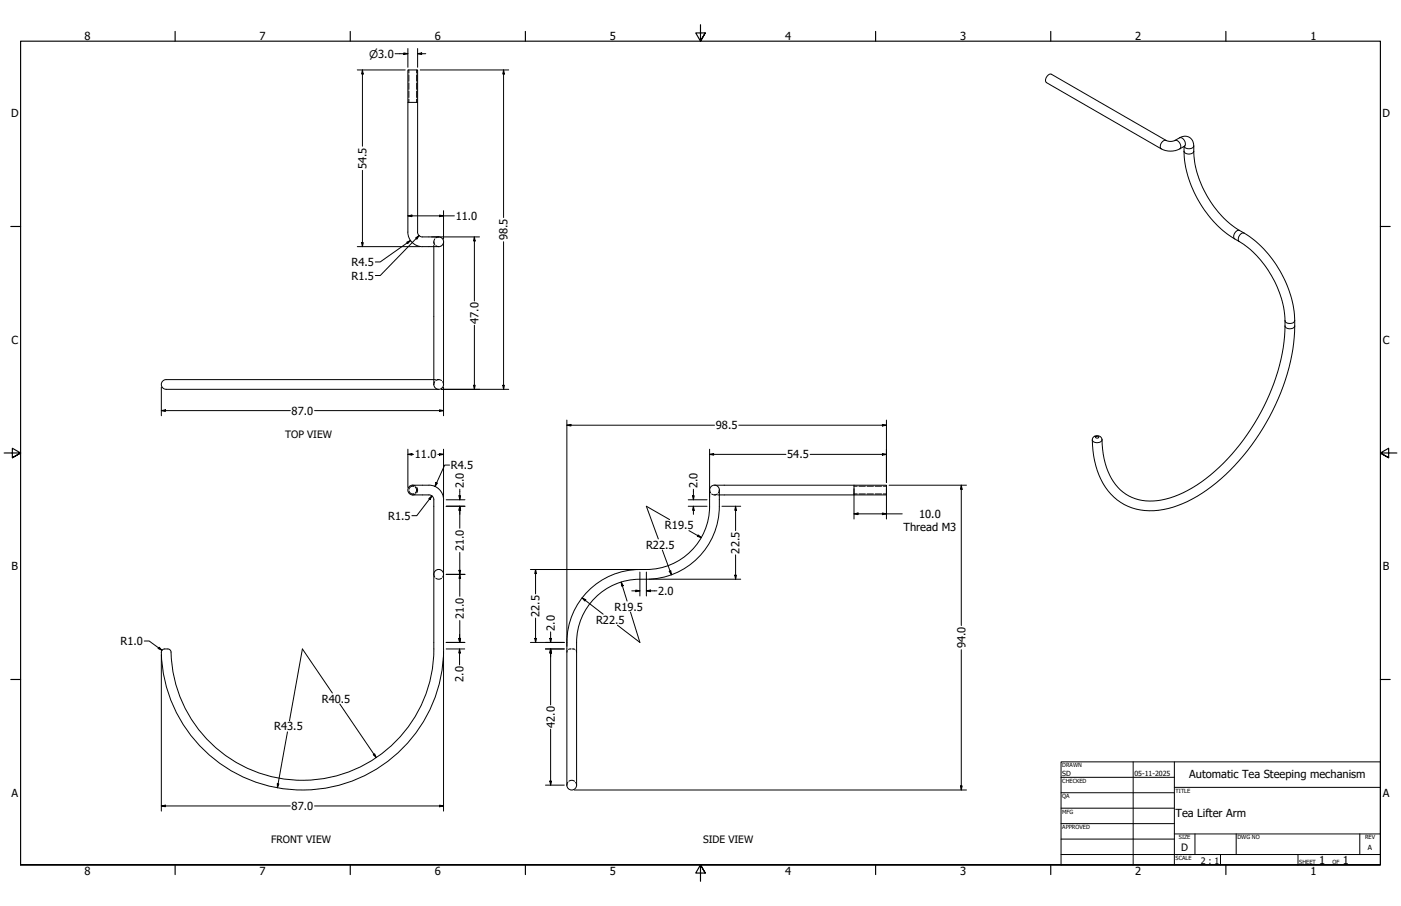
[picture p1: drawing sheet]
<svg xmlns="http://www.w3.org/2000/svg" width="864mm" height="559mm" viewBox="0 0 864 559" stroke-linecap="round" stroke-linejoin="round" font-family="sans-serif">
<!-- layer: Hidden (ANSI) -->
<g fill="none" stroke="#000" stroke-width=".62">
<path d="M267 149v1M267 151v1M268 147l-1 2 1 2M269 152h1M270 146l-1 1M267 234h1M268 235l-1 2M269 235l1-1 2 1M269 234h1M273 235v2M254 299l2 1M256 305h-2"/>
<path d="M257 301v1v2M437 302l1 2M439 305h1h2M440 305h1M442 305h1M443 302v2M267 354l1 2M269 357h1h2M273 354v2M350 401l-1 1M352 400l-2 1M353 400l1 1"/>
<path d="M355 401v1M350 482l-1 2M351 482l1-1 2 1M355 482v2"/>
</g>
<!-- layer: Hidden Narrow (ANSI) -->
<g fill="none" stroke="#000" stroke-width=".62">
<path d="M252 43v2M252 46v4M252 51v4M252 56v4M257 43v2M257 46v4M257 51v4M257 56v4M252 61v2M257 61v2M526 300h2M529 300h4"/>
<path d="M534 300h4M539 300h4M544 300h2M252 303a2.4 2.4 0 0 0 3 2M255 300a2.3 2.3 0 0 0-3 2M256 300v1a2.4 2.4 0 0 1 0 3M526 305h2M529 305h4M534 305h4M539 305h4M544 305h2"/>
</g>
<!-- layer: Visible (ANSI) -->
<path d="M251 43h6v101l2 1 1 1h10a3 3 0 0 1 3 3 3 3 0 0 1-3 3h-10a9 9 0 0 1-9-9zM251 63h6M731 90a14 14 0 0 1-15 2l-71-41a3 3 0 0 1 3-5l71 41a6 6 0 0 0 5 0 8 8 0 0 1 9-2l2 1a21 21 0 0 1 1 10 64 64 0 0 0 34 50 70 70 0 0 1 26 73 137 137 0 0 1-58 87 48 48 0 0 1-43 6 39 39 0 0 1-21-31l-1-10a3 3 0 0 1 3-2 3 3 0 0 1 3 2 40 40 0 0 0 15 34 34 34 0 0 0 33 0 114 114 0 0 0 52-54 101 101 0 0 0 12-63 63 63 0 0 0-33-43 69 69 0 0 1-28-55M273 149v88a3 3 0 0 1-3 3 3 3 0 0 1-3-3v-85M267 234h-165a3 3 0 0 0-3 3 3 3 0 0 0 3 3h168M440 299h106v6h-103M526 299v6M267 354a3 3 0 0 1 3-3 3 3 0 0 1 3 3M273 354v-46a9 9 0 0 0-9-9h-10a3 3 0 0 0-3 3 3 3 0 0 0 3 3h11l2 1v2v88a81 81 0 0 1-78 85 81 81 0 0 1-84-80l-1-1h-3a2 2 0 0 0-2 2M273 354v46a87 87 0 0 1-86 87 87 87 0 0 1-88-85M363 364a48 48 0 0 1 38-13 39 39 0 0 0 36-39v-10a3 3 0 0 1 3-3 3 3 0 0 1 3 3v10a45 45 0 0 1-49 45 39 39 0 0 0-39 39v88a3 3 0 0 1-3 3 3 3 0 0 1-3-3v-88a45 45 0 0 1 14-32z" fill="none" stroke="#000" stroke-width=".62"/>
<!-- layer: Visible Narrow (ANSI) -->
<path d="M719 87a3 3 0 0 0-3 5M724 87a3 3 0 0 1 3 5M727 85a3 3 0 0 1 3 5M730 93a3 3 0 0 0 6 0M736 90a4 4 0 0 1-6 0M764 142a3 3 0 0 0-3 5M767 144a3 3 0 0 0-3 5M792 198a3 3 0 0 0 6 0M792 201a3 3 0 0 0 6 0M675 269h1M675 269a.9 .9 0 0 1 1 0 .9 .9 0 0 1 1 1h-1zM679 271a3 3 0 0 1-6 0" fill="none" stroke="#000" stroke-width=".62"/>
<!-- layer: Border (ANSI) -->
<g fill="none" stroke="#000" stroke-width=".71">
<path d="M108 19v6M216 19v6M324 19v6M432 15v10l-3-5h6l-3 5 3-5M540 19v6M648 19v6M756 19v6M7 140h6M851 140h6M3 279h10l-5-3v6l5-3-5 3M861 279h-10l5-3v6l-5-3 5 3M7 419h6"/>
<path d="M851 419h6M13 533v-508h838v508h-838h838M108 533v6M216 533v6M324 533v6M435 538l-3-5 3 5h-6l3-5v11M540 533v6M648 533v6M756 533v6"/>
</g>
<!-- layer: Title (ANSI) -->
<g fill="none" stroke="#000" stroke-width=".62">
<path d="M654 470h197v63h-197zM654 479h70M698 470v63M724 470v63M654 489h70M654 498h70M724 486h127M654 508h70M654 518h70M724 514h127M737 514v13M762 514v13"/>
<path d="M838 514v13M654 527h197M752 527v6M800 527v6"/>
</g>
<!-- layer: Dimension (ANSI) -->
<g fill="none" stroke="#000" stroke-width=".62">
<path d="M244 33h7M249 33h2l-2 1zM251 30v12M257 33h3v1zM257 33h5M257 30v12M220 43h30M223 43l1 3h-1zM223 43v47M259 43h55M310 43l1 3h-1zM310 43v91"/>
<path d="M223 105v47M251 133h3v1zM251 133h29M271 133h2l-2 1zM273 130v18M220 152h39M223 150h1l-1 2zM251 149l2-1-2 2zM253 148l-19 14h-3M256 147l2-2-1 2zM258 145l-24 25h-3M266 146h30"/>
<path d="M292 146l1 3h-1zM292 146v40M310 149v91M292 201v39M99 239v17M273 239v17M292 238h1l-1 2zM310 238h1l-1 2zM99 253h3v1zM99 253h80M194 253h79M271 253h2l-2 1z"/>
<path d="M272 240h42M349 259v140M546 259v39M251 277v24M271 280h2l-2 1zM273 277v30M349 262h3v1zM349 262h91M437 277v30M455 262h91M544 280h2l-2 1zM544 262h2l-2 1z"/>
<path d="M251 280h3v1zM251 280h4M269 298h1l-2 2zM270 280h3M277 287h-3l-6 13M437 280h3v1zM437 280h47M499 280h47M548 299h48M593 299v3h-1zM593 299v87M264 308l2-2-1 2z"/>
<path d="M266 306l-9 12h-3M275 312h12M275 308h12M283 306h1l-1 2zM283 312l1 3h-1zM283 302v6M283 312v14M424 312h12M424 308h12M427 306h1l-1 2zM427 312l1 3h-1zM427 302v6"/>
<path d="M427 312v5M445 312h12M453 312l1 3h-1zM453 312v15M526 317l3-1v1zM526 317h30M526 301v19M544 316l2 1h-2zM546 301v19M408 339l6 16M413 320l-15-8 8 20M425 327l7 5"/>
<path d="M430 330l2 2-2-1zM275 354h12M283 352h1l-1 2zM283 354l1 3h-1zM283 341v27M327 351h66M330 351l1 3h-1zM330 351v15M383 359l1 2-1 1zM383 359l4 12M394 353v15M398 353v15"/>
<path d="M400 357h57M413 352l1 3zM453 355h1l-1 2zM453 342v15M359 369l2 1-1 1zM359 369l13 10M389 378l5 18-13-10M389 364h5M392 364h2l-2 1zM398 364h3v1zM398 364h7M89 395h3l8 6"/>
<path d="M98 399l2 2-2-1zM275 396h12M283 394h1l-1 2zM283 391v5M283 383v13M327 396h21M330 394h1l-1 2zM330 381v15M339 394h1l-1 2zM339 390v6M99 404v96M273 402v98"/>
<path d="M275 400h11M283 400l1 3h-1zM283 400v10M336 400h12M339 400l1 3h-1zM339 400v35M593 401v86M205 427l-19-27-8 45M209 434l23 33M177 451l-6 35M339 450v34M230 465h1l1 2z"/>
<path d="M99 497h3v1zM99 497h80M171 483l1 1-1 2zM194 497h79M271 497h2l-2 1zM336 484h12M339 482h1l-1 2zM354 487h242M592 485h1v2z"/>
</g>
<g fill="#000">
<path d="M249 33h2l-2 1z" fill-rule="evenodd"/>
<path d="M257 33h3v1z" fill-rule="evenodd"/>
<path d="M223 43l1 3h-1z" fill-rule="evenodd"/>
<path d="M310 43l1 3h-1z" fill-rule="evenodd"/>
<path d="M251 133h3v1z" fill-rule="evenodd"/>
<path d="M271 133h2l-2 1z" fill-rule="evenodd"/>
<path d="M223 150h1l-1 2z" fill-rule="evenodd"/>
<path d="M251 149l2-1-2 2z" fill-rule="evenodd"/>
<path d="M256 147l2-2-1 2z" fill-rule="evenodd"/>
<path d="M292 146l1 3h-1z" fill-rule="evenodd"/>
<path d="M292 238h1l-1 2z" fill-rule="evenodd"/>
<path d="M310 238h1l-1 2z" fill-rule="evenodd"/>
<path d="M99 253h3v1z" fill-rule="evenodd"/>
<path d="M271 253h2l-2 1z" fill-rule="evenodd"/>
<path d="M251 280h3v1z" fill-rule="evenodd"/>
<path d="M349 262h3v1z" fill-rule="evenodd"/>
<path d="M437 280h3v1z" fill-rule="evenodd"/>
<path d="M544 262h2l-2 1z" fill-rule="evenodd"/>
<path d="M269 298h1l-2 2z" fill-rule="evenodd"/>
<path d="M271 280h2l-2 1z" fill-rule="evenodd"/>
<path d="M544 280h2l-2 1z" fill-rule="evenodd"/>
<path d="M264 308l2-2-1 2z" fill-rule="evenodd"/>
<path d="M283 306h1l-1 2z" fill-rule="evenodd"/>
<path d="M283 312l1 3h-1z" fill-rule="evenodd"/>
<path d="M283 312l1 3h-1z" fill-rule="evenodd"/>
<path d="M427 306h1l-1 2z" fill-rule="evenodd"/>
<path d="M427 312l1 3h-1z" fill-rule="evenodd"/>
<path d="M453 312l1 3h-1z" fill-rule="evenodd"/>
<path d="M526 317l3-1v1z" fill-rule="evenodd"/>
<path d="M544 316l2 1h-2z" fill-rule="evenodd"/>
<path d="M593 299v3h-1z" fill-rule="evenodd"/>
<path d="M430 330l2 2-2-1z" fill-rule="evenodd"/>
<path d="M283 352h1l-1 2z" fill-rule="evenodd"/>
<path d="M283 354l1 3h-1z" fill-rule="evenodd"/>
<path d="M330 351l1 3h-1z" fill-rule="evenodd"/>
<path d="M413 352l1 3z" fill-rule="evenodd"/>
<path d="M453 355h1l-1 2z" fill-rule="evenodd"/>
<path d="M359 369l2 1-1 1z" fill-rule="evenodd"/>
<path d="M383 359l1 2-1 1z" fill-rule="evenodd"/>
<path d="M392 364h2l-2 1z" fill-rule="evenodd"/>
<path d="M398 364h3v1z" fill-rule="evenodd"/>
<path d="M283 394h1l-1 2z" fill-rule="evenodd"/>
<path d="M283 394h1l-1 2z" fill-rule="evenodd"/>
<path d="M330 394h1l-1 2z" fill-rule="evenodd"/>
<path d="M339 394h1l-1 2z" fill-rule="evenodd"/>
<path d="M98 399l2 2-2-1z" fill-rule="evenodd"/>
<path d="M283 400l1 3h-1z" fill-rule="evenodd"/>
<path d="M339 400l1 3h-1z" fill-rule="evenodd"/>
<path d="M339 400l1 3h-1z" fill-rule="evenodd"/>
<path d="M230 465h1l1 2z" fill-rule="evenodd"/>
<path d="M99 497h3v1z" fill-rule="evenodd"/>
<path d="M171 483l1 1-1 2z" fill-rule="evenodd"/>
<path d="M271 497h2l-2 1z" fill-rule="evenodd"/>
<path d="M339 482h1l-1 2z" fill-rule="evenodd"/>
<path d="M592 485h1v2z" fill-rule="evenodd"/>
</g>
<g font-size="6.8">
<text x="52" y="24">8</text>
<text x="160" y="24">7</text>
<text x="268" y="24">6</text>
<text x="376" y="24">5</text>
<text x="484" y="24">4</text>
<text x="592" y="24">3</text>
<text x="700" y="24">2</text>
<text x="808" y="24">1</text>
<text x="7" y="72">D</text>
<text x="852" y="72">D</text>
<text x="226" y="104" transform="rotate(-90 226 104)">54.5</text>
<text x="281" y="136">11.0</text>
<text x="313" y="148" transform="rotate(-90 313 148)">98.5</text>
<text x="217" y="164">R4.5</text>
<text x="217" y="172">R1.5</text>
<text x="295" y="200" transform="rotate(-90 295 200)">47.0</text>
<text x="7" y="212">C</text>
<text x="852" y="212">C</text>
<text x="180" y="256">87.0</text>
<text x="441" y="265">98.5</text>
<text x="256" y="283">11.0</text>
<text x="485" y="283">54.5</text>
<text x="278" y="289">R4.5</text>
<text x="286" y="301" transform="rotate(-90 286 301)">2.0</text>
<text x="430" y="301" transform="rotate(-90 430 301)">2.0</text>
<text x="239" y="321">R1.5</text>
<text x="567" y="319">10.0</text>
<text x="410" y="326">R19.5</text>
<text x="557" y="327">Thread M3</text>
<text x="286" y="340" transform="rotate(-90 286 340)">21.0</text>
<text x="398" y="338">R22.5</text>
<text x="456" y="341" transform="rotate(-90 456 341)">22.5</text>
<text x="7" y="352">B</text>
<text x="852" y="352">B</text>
<text x="406" y="367">2.0</text>
<text x="379" y="377">R19.5</text>
<text x="286" y="382" transform="rotate(-90 286 382)">21.0</text>
<text x="333" y="380" transform="rotate(-90 333 380)">22.5</text>
<text x="342" y="389" transform="rotate(-90 342 389)">2.0</text>
<text x="367" y="385">R22.5</text>
<text x="74" y="398">R1.0</text>
<text x="595" y="400" transform="rotate(-90 595 400)">94.0</text>
<text x="286" y="421" transform="rotate(-90 286 421)">2.0</text>
<text x="198" y="433">R40.5</text>
<text x="342" y="449" transform="rotate(-90 342 449)">42.0</text>
<text x="169" y="450">R43.5</text>
<text x="733" y="480">Automatic Tea Steeping mechanism</text>
<text x="7" y="491">A</text>
<text x="852" y="491">A</text>
<text x="180" y="500">87.0</text>
<text x="725" y="504">Tea Lifter Arm</text>
<text x="813" y="533">1</text>
<text x="828" y="533">1</text>
<text x="52" y="539">8</text>
<text x="160" y="539">7</text>
<text x="268" y="539">6</text>
<text x="376" y="539">5</text>
<text x="484" y="539">4</text>
<text x="592" y="539">3</text>
<text x="700" y="539">2</text>
<text x="808" y="539">1</text>
</g>
<text font-size="6.5" x="228" y="36">⌀3.0</text>
<g font-size="6.3">
<text x="176" y="270">TOP VIEW</text>
<text x="167" y="520">FRONT VIEW</text>
<text x="433" y="520">SIDE VIEW</text>
<text x="728" y="525">D</text>
</g>
<text font-size="5.5" x="740" y="533">2 : 1</text>
<g font-size="4.3">
<text x="655" y="479">SD</text>
<text x="699" y="479">05-11-2025</text>
<text x="843" y="524">A</text>
</g>
<g font-size="3.5">
<text x="655" y="473">DRAWN</text>
<text x="655" y="483">CHECKED</text>
<text x="725" y="489">TITLE</text>
<text x="655" y="492">QA</text>
<text x="655" y="502">MFG</text>
<text x="655" y="511">APPROVED</text>
<text x="727" y="518">SIZE</text>
<text x="763" y="518">DWG NO</text>
<text x="841" y="518">REV</text>
<text x="725" y="530">SCALE</text>
<text x="801" y="533">SHEET</text>
<text x="821" y="533">OF</text>
</g>
</svg>
